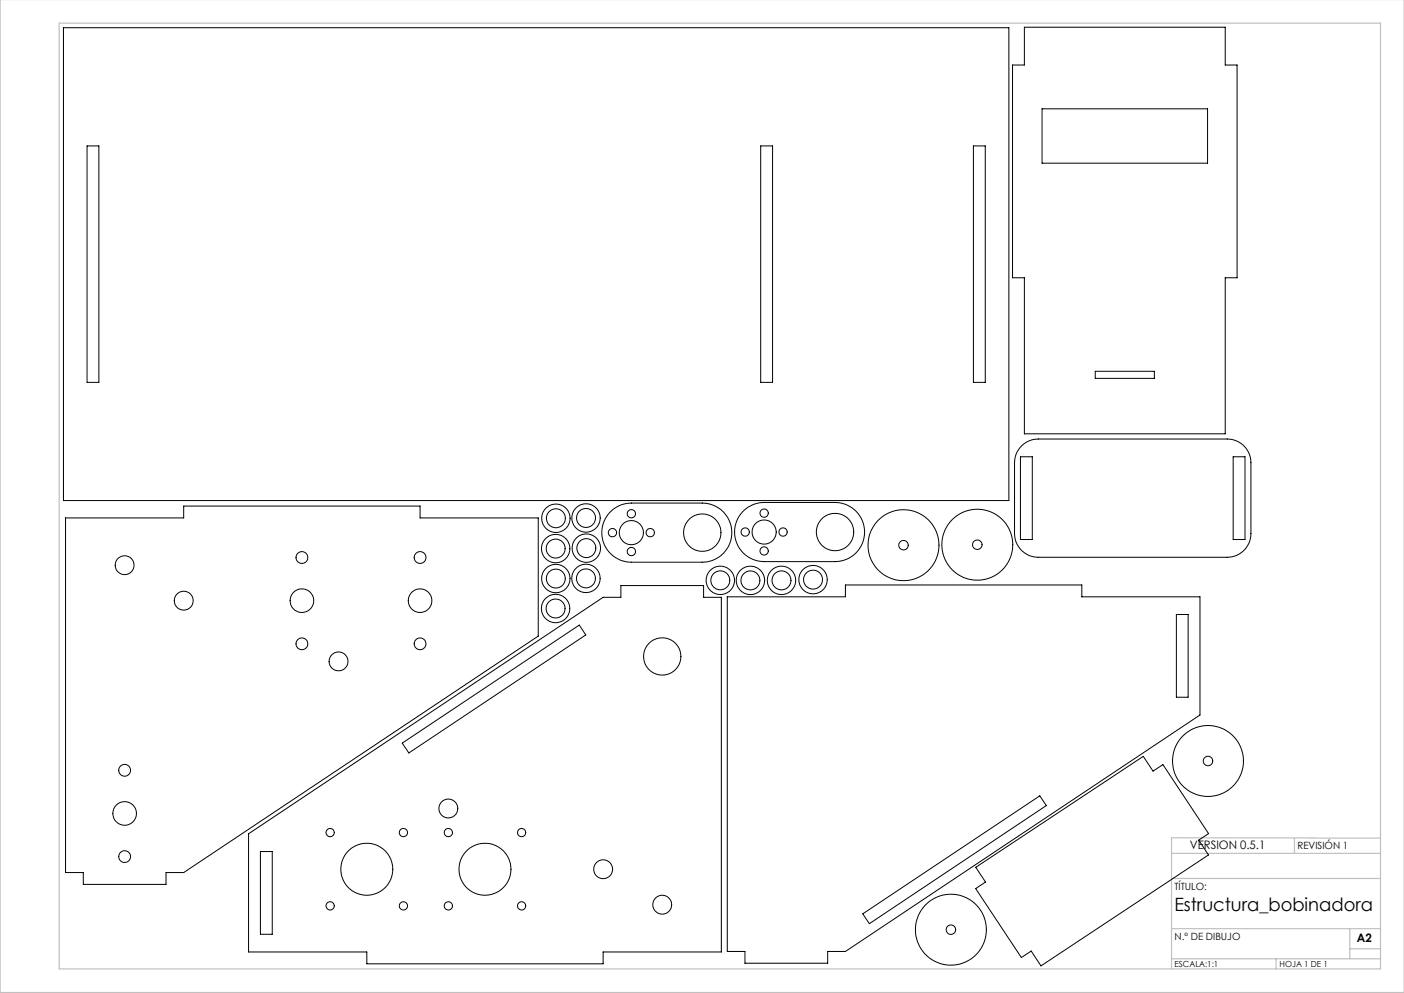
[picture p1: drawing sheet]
<svg xmlns="http://www.w3.org/2000/svg" width="594mm" height="420mm" viewBox="0 0 594 420" stroke-linecap="round" stroke-linejoin="round" font-family="sans-serif">
<path d="M.1 -.1v419.9h594M25 9.8h559.1v400h-559.1zM547.7 354.6v6.3M584.1 354.5l-88.4-.2v55.5M495.7 371.6h88.4M495.7 360.9h88.4M495.7 392.8h88.4M571.1 392.8v12.7M495.7 405.5h88.4M539.9 405.5v4.3M571.1 401.3h13" fill="none" stroke="#c0c0c0" stroke-width=".5"/>
<g fill="none" stroke="#000" stroke-width=".42">
<path d="M26.8 11.7h400v200h-400zM433.4 11.5h85v16h5v90h-5v66h-85v-66h-5v-90h5zM440.9 46h70v23h-70zM36.8 61.7h5v100h-5zM321.8 61.7h5v100h-5zM411.8 61.7h5v100h-5zM463.4 157h25v3h-25zM431.7 193.2h5v35h-5zM432.5 188.3a10.3 10.3 0 0 1 6.7-2.6h80a10 10 0 0 1 10 10v30a10 10 0 0 1-10 10h-80a10 10 0 0 1-10-10v-30a9.9 9.9 0 0 1 3.3-7.4zM521.7 193.2h5v35h-5zM27.7 219.1h50v-5.1h100v5.1h50v49.9l-150 100.1h-7.5v5h-35v-5h-7.5zM258 216.7a12.5 12.5 0 0 1 9.1-3.9h30a12.5 12.5 0 0 1 12.5 12.5 12.5 12.5 0 0 1-12.5 12.5h-30a12.5 12.5 0 0 1-11.5-7.6 12.5 12.5 0 0 1 2.4-13.5z"/>
<path d="M314.2 216.4a12.6 12.6 0 0 1 9.1-3.9h30a12.5 12.5 0 0 1 12.5 12.5 12.5 12.5 0 0 1-12.5 12.5h-30a12.5 12.5 0 0 1-11.5-7.5 12.5 12.5 0 0 1 2.4-13.6zM307.7 252.4h50v-5h100v5h50v50l-150 100h-7.5v5h-35v-5h-7.5zM497.7 259.9h5v35h-5zM170.2 314.3l74.9-49.9 2.7 4.2-74.8 49.9zM105.2 352.7l150-100.1h7.5v-4.9h35v4.9h7.5v150h-50v5.1h-100v-5.1h-50zM110.2 360.2h5v35h-5zM412.8 366.8l70.9-46.9 4.1 6.3 4.2-2.8 19.3 29.2-4.1 2.7 4.1 6.3-70.9 46.9-4.1-6.2-4.2 2.7-19.3-29.2 4.1-2.7zM365 386.5l74.9-49.9 2.8 4.1-74.9 50z"/>
<circle cx="235.2" cy="219.2" r="6"/>
<circle cx="235.2" cy="219.2" r="4"/>
<circle cx="247.9" cy="219.1" r="4"/>
<circle cx="247.9" cy="219.1" r="6"/>
<circle cx="267.1" cy="217.3" r="1.74"/>
<circle cx="323.3" cy="217" r="1.76"/>
<circle cx="52.7" cy="239.1" r="4"/>
<circle cx="127.7" cy="235.8" r="2.5"/>
<circle cx="177.7" cy="235.8" r="2.51"/>
<circle cx="235.1" cy="232" r="4"/>
<circle cx="235.1" cy="232" r="6"/>
<circle cx="248.1" cy="231.8" r="6"/>
<circle cx="248.1" cy="231.8" r="4"/>
<circle cx="259.1" cy="225.3" r="1.76"/>
<circle cx="267.1" cy="225.3" r="5.1"/>
<circle cx="267.1" cy="233.3" r="1.74"/>
<circle cx="275.1" cy="225.3" r="1.76"/>
<circle cx="297.1" cy="225.3" r="7.9"/>
<circle cx="315.3" cy="225" r="1.76"/>
<circle cx="323.3" cy="225" r="5.1"/>
<circle cx="323.3" cy="233" r="1.75"/>
<circle cx="331.3" cy="225" r="1.75"/>
<circle cx="353.3" cy="225" r="7.9"/>
<circle cx="382.2" cy="230.6" r="2"/>
<circle cx="382.3" cy="230.6" r="15"/>
<circle cx="413.5" cy="230.4" r="2"/>
<circle cx="413.5" cy="230.4" r="15"/>
<circle cx="77.7" cy="254.1" r="4"/>
<circle cx="127.7" cy="254.1" r="5"/>
<circle cx="177.7" cy="254.1" r="5"/>
<circle cx="235" cy="257.4" r="4"/>
<circle cx="235.1" cy="257.4" r="6"/>
<circle cx="235.2" cy="244.7" r="6"/>
<circle cx="235.2" cy="244.7" r="4"/>
<circle cx="247.9" cy="244.6" r="4"/>
<circle cx="247.9" cy="244.6" r="6"/>
<circle cx="304.7" cy="245.5" r="4"/>
<circle cx="304.8" cy="245.5" r="6"/>
<circle cx="317.5" cy="245.5" r="6"/>
<circle cx="317.5" cy="245.5" r="4"/>
<circle cx="330.6" cy="245.5" r="6"/>
<circle cx="330.6" cy="245.5" r="4"/>
<circle cx="344" cy="245.2" r="6"/>
<circle cx="344" cy="245.2" r="4"/>
<circle cx="127.7" cy="272.3" r="2.49"/>
<circle cx="143.2" cy="279.7" r="4"/>
<circle cx="177.7" cy="272.3" r="2.5"/>
<circle cx="280.2" cy="277.7" r="7.9"/>
<circle cx="52.7" cy="325.8" r="2.5"/>
<circle cx="511.1" cy="321.9" r="15"/>
<circle cx="511.1" cy="321.9" r="2"/>
<circle cx="52.7" cy="344.1" r="5"/>
<circle cx="139.7" cy="352.1" r="1.75"/>
<circle cx="170.7" cy="352.1" r="1.75"/>
<circle cx="189.7" cy="352.1" r="1.75"/>
<circle cx="189.7" cy="342" r="4"/>
<circle cx="220.7" cy="352.1" r="1.75"/>
<circle cx="52.7" cy="362.3" r="2.49"/>
<circle cx="155.2" cy="367.7" r="11"/>
<circle cx="205.2" cy="367.7" r="11"/>
<circle cx="255.2" cy="367.7" r="4"/>
<circle cx="139.7" cy="383.1" r="1.75"/>
<circle cx="170.7" cy="383.1" r="1.75"/>
<circle cx="189.7" cy="383.2" r="1.75"/>
<circle cx="220.7" cy="383.2" r="1.75"/>
<circle cx="280.2" cy="382.7" r="4"/>
<circle cx="402.3" cy="393.2" r="15"/>
<circle cx="402.3" cy="393.2" r="2"/>
</g>
<text font-size="7.8" x="496.8" y="385.2">Estructura_bobinadora</text>
<g font-size="4.9">
<text x="503.4" y="359">VERSION 0.5.1</text>
<text x="574" y="398.4">A2</text>
</g>
<g font-size="4.2">
<text x="549" y="359">REVISIÓN 1</text>
<text x="496.8" y="376.3">TÍTULO:</text>
<text x="497" y="397.7">N.º DE DIBUJO</text>
</g>
<g font-size="3.5">
<text x="497" y="409.1">ESCALA:1:1</text>
<text x="541.4" y="409.1">HOJA 1 DE 1</text>
</g>
</svg>
